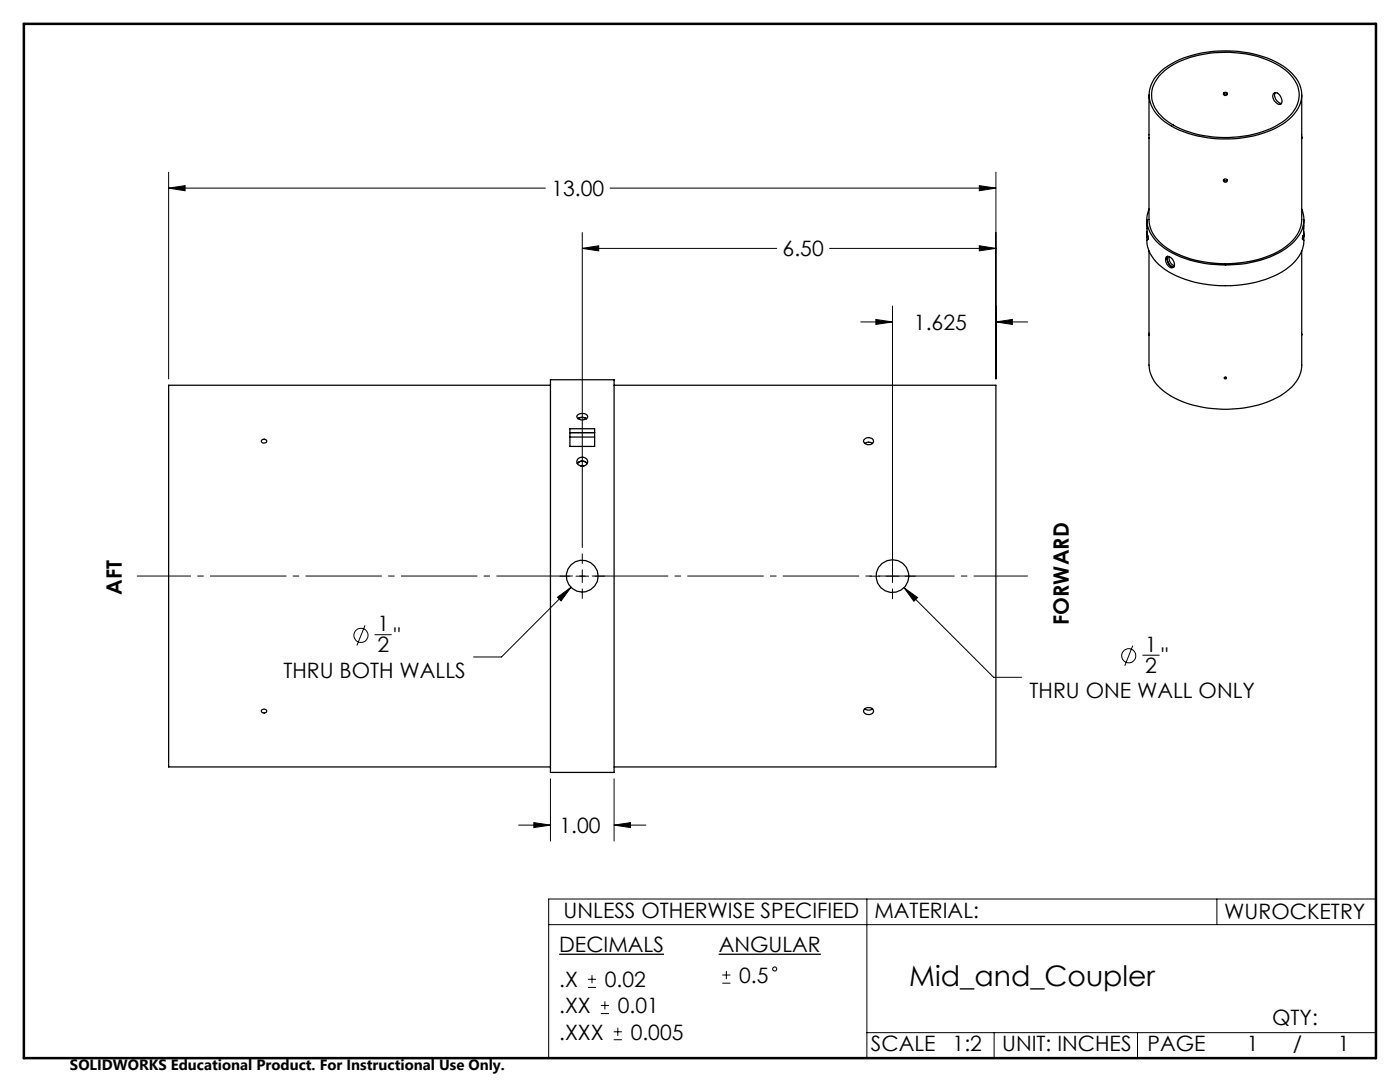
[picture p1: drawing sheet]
<svg xmlns="http://www.w3.org/2000/svg" width="279mm" height="216mm" viewBox="0 0 279 216" stroke-linecap="round" stroke-linejoin="round" font-family="sans-serif">
<g fill="none" stroke="#000" stroke-width=".25">
<path d="M229.3 18.9v24.9a7.3 7.3 0 0 0 4.1 6 23.6 23.6 0 0 0 22.3 0 7.6 7.6 0 0 0 4.1-6v-16.2M231.3 14.6a17.8 17.8 0 0 1 11.7-4.4 20.7 20.7 0 0 1 14.3 3.9 5.8 5.8 0 0 1 1.8 7.5 12.5 12.5 0 0 1-8 5.3 23.8 23.8 0 0 1-17.3-1.7 7.3 7.3 0 0 1-4.5-6.6l.5-1.7a5.7 5.7 0 0 1 1.5-2.3zM231.3 15.2a16.8 16.8 0 0 1 11.1-4.7 20.6 20.6 0 0 1 14.2 3.5 6 6 0 0 1 2.5 6.2 8.5 8.5 0 0 1-4.7 5.1 23.1 23.1 0 0 1-20.3-.4 7.1 7.1 0 0 1-4.3-6.3 6.4 6.4 0 0 1 1.5-3.4zM244.2 18.6a.44 .44 0 0 0 .7 0M254.1 18.7a1.04 1.04 0 0 1 1.6 .7 .95 .95 0 0 1-.3 1.4 1.65 1.65 0 0 1-1.3-2.1zM254.5 18.5a1.65 1.65 0 0 0 1.2 2.1M259.8 18.9v8.7v-.4M244.2 35.9a.44 .44 0 0 0 .7 0M228.9 43.8v3.5v-1.2M229.1 46.9v.9zM229.3 41.7a6 6 0 0 0 1.9 6.9 20.6 20.6 0 0 0 14.4 4.2 19.6 19.6 0 0 0 12.2-4.2 6 6 0 0 0 2-6.9M229.3 50.1v22.7a7.1 7.1 0 0 0 3.8 5.8 23.3 23.3 0 0 0 18 2.2 12.9 12.9 0 0 0 8-5.3l.5-1.1 .2-1.2v-6.4"/>
<path d="M232.8 51.2a1.47 1.47 0 0 1 1.4 2.1 1.04 1.04 0 0 1-1.5-.9l-.1-.6zM233.3 51.2v.3a1.74 1.74 0 0 0 1.1 1.6M234.2 53.3a1.62 1.62 0 0 1-1.2-2.1 1.61 1.61 0 0 0 1.3 2.1M259.8 50.1v16.8v-.3M260 47v.8zM260.2 46.1v1.2M260.2 43.8v4.2a7.1 7.1 0 0 1-3.6 5.8 24 24 0 0 1-18.2 2.5 13.7 13.7 0 0 1-8.5-5.2l-.6-1.1-.4-1.2v-2.1M109.9 75.8h12.7v78.3h-12.7zM109.9 76.9h-76.2v76.1h76.2M122.6 76.9h76.2v76.1h-76.2M244.4 75.3h.3M52.3 87.8a.49 .49 0 0 1 .6-.1 .49 .49 0 0 1 .2 .6 .49 .49 0 0 1-.7 .1 .49 .49 0 0 1-.1-.6z"/>
<path d="M113.7 85.5h5v3.6h-5zM113.7 86.3h5M113.7 87.2h5M115.2 82.9a1.49 1.49 0 0 1 2.1 .1 .92 .92 0 0 1-1.3 .8 .74 .74 0 0 1-.8-.9zM115.3 91.6a1.09 1.09 0 0 1 1.3-.3 1.09 1.09 0 0 1 .6 1.1 1.1 1.1 0 0 1-1.2 .6 1.1 1.1 0 0 1-.9-1.1zM115.3 83.5l.7-.2 1.1 .2M115.4 92.3l-.2 .2 .3-.3 .7-.2zM115.9 93h.7M116.2 92a.97 .97 0 0 1 1 .5l-.4-.4zM172.4 87.8a1.09 1.09 0 0 1 1.1-.5 1.09 1.09 0 0 1 .8 .8 1.1 1.1 0 0 1-1 .6 1.1 1.1 0 0 1-1-.7zM172.6 88.5l.5-.3 1 .3M52.3 141.6a.49 .49 0 0 1 .6-.1 .49 .49 0 0 1 .2 .6 .48 .48 0 0 1-.7 .2 .48 .48 0 0 1-.1-.7z"/>
<path d="M172.6 141.4a1.08 1.08 0 0 1 1.7 .6 1.09 1.09 0 0 1-1 .6 1.09 1.09 0 0 1-1-.7zM172.6 141.4a1.14 1.14 0 0 0 1.5 0"/>
<circle cx="244.6" cy="18.7" r=".36"/>
<circle cx="244.5" cy="36" r=".37"/>
<circle cx="244.5" cy="75.4" r=".2"/>
<circle cx="116.2" cy="115" r="3.2"/>
<circle cx="178.1" cy="115" r="3.3"/>
</g>
<g fill="none" stroke="#000" stroke-width=".2">
<path d="M33.7 37.5l3.2-.5v1.1zM33.7 34.4v41.2M33.7 37.5h75.1M121.7 37.5h77.1M195.4 37l3.4 .5-3.4 .6zM198.8 34.4v41.2M116.2 49.6l3.3-.6v1.1zM116.2 46.4v62.9M116.2 49.6h38.8M165.6 49.6h33.2M195.4 49l3.4 .6-3.4 .5zM171.8 64.2h6.3"/>
<path d="M174.8 63.7l3.3 .5-3.3 .5zM178.1 61.1v55.1M198.8 64.2l3.2-.5v1zM198.8 64.2h6.3M111.3 119.2l2.6-2-1.9 2.7zM111.8 115h1.9M113.9 117.2l-13.8 13.9h-5.6M114.9 115h2.6M116.2 110.5v1.9M116.2 113.7v2.5M116.2 117.5v1.9M118.7 115h2"/>
<path d="M173.6 115h2M176.8 115h2.6M178.1 117.5v2M180.4 117.3l2.7 1.9-.7 .8zM180.4 117.3l17.9 17.8h5.6M180.7 115h2M72.8 124.8l-1.6 4M74.8 126.6h3.3M226.1 128.8l-1.6 4.1M228.1 130.7h3.3M109.9 155.4v12.4M122.6 155.4v12.4"/>
<path d="M103.5 164.6h6.4M106.5 164.1l3.4 .5-3.4 .5zM122.6 164.6l3.2-.5v1zM122.6 164.6h6.3M173 179.4v31.7M242.9 179.4v5.1M274.6 179.4h-165.1v31.7M109.5 184.5h165.1M117.3 197h1.7M117.3 195.4h1.7M118.1 194.6v1.6M120.7 199.8v1.6"/>
<path d="M144.1 196.2h1.7M144.1 194.6h1.7M145 193.7v1.7M119.9 202.2h1.6M119.9 200.6h1.6M122.5 207.5h1.6M122.5 205.9h1.6M123.3 205.1v1.6M173 206.1h101.6M198.4 206.1v5M227 206.1v5"/>
<circle cx="72" cy="126.8" r="1.42"/>
<circle cx="225.3" cy="130.9" r="1.4"/>
<circle cx="154.6" cy="193.4" r=".41"/>
</g>
<path d="M111.6 190.4h20.9M143.4 190.4h20.4" fill="none" stroke="#000" stroke-width=".26"/>
<path d="M205.1 114.9h-177.8" fill="none" stroke="#000" stroke-width=".2" stroke-dasharray="15.2 1.3 1.3 1.3" stroke-dashoffset="4.4" stroke-linecap="butt"/>
<path d="M4.8 4.8h269.8v206.3h-269.8z" fill="none" stroke="#000" stroke-width=".5"/>
<path d="M198.8 64.2l3.2-.5v1zM174.8 63.7l3.3 .5-3.3 .5zM195.4 49l3.4 .6-3.4 .5zM116.2 49.6l3.3-.6v1.1zM180.4 117.3l2 2.7 .7-.8zM111.3 119.2l.7 .7 1.9-2.7zM195.4 37l3.4 .5-3.4 .6zM33.7 37.5l3.2-.5v1.1zM106.5 164.1l3.4 .5-3.4 .5zM122.6 164.6l3.2-.5v1z" fill="#000"/>
<text font-size="5.6" x="181.5" y="196.7">Mid_and_Coupler</text>
<g font-size="4.2">
<text x="110" y="39.1">13.00</text>
<text x="156.2" y="51.1">6.50</text>
<text x="182.4" y="65.8">1.625</text>
<text x="24.3" y="118.7" transform="rotate(-90 24.3 118.7)">AFT</text>
<text x="75.3" y="126">1</text>
<text x="213.3" y="124.7" transform="rotate(-90 213.3 124.7)">FORWARD</text>
<text x="75.3" y="130.2">2</text>
<text x="78.6" y="128.3">&quot;</text>
<text x="228.5" y="130.1">1</text>
<text x="56.5" y="135.2">THRU BOTH WALLS</text>
<text x="228.5" y="134.3">2</text>
<text x="231.8" y="132.4">&quot;</text>
<text x="205.5" y="139.3">THRU ONE WALL ONLY</text>
<text x="111.7" y="166.2">1.00</text>
<text x="112.5" y="183.3">UNLESS OTHERWISE SPECIFIED</text>
<text x="174.5" y="183.1">MATERIAL:</text>
<text x="244.3" y="183.3">WUROCKETRY</text>
<text x="111.6" y="190">DECIMALS</text>
<text x="143.4" y="190">ANGULAR</text>
<text x="111.6" y="197">.X</text>
<text x="120.7" y="197">0.02</text>
<text x="147.5" y="196.1">0.5</text>
<text x="111.6" y="202.2">.XX</text>
<text x="123.3" y="202.2">0.01</text>
<text x="111.6" y="207.5">.XXX</text>
<text x="125.9" y="207.5">0.005</text>
<text x="173.8" y="209.8">SCALE</text>
<text x="190.1" y="209.8">1:2</text>
<text x="200" y="209.8">UNIT: INCHES</text>
<text x="229" y="209.8">PAGE</text>
<text x="248.8" y="209.8">1</text>
<text x="253.9" y="204.5">QTY:</text>
<text x="258" y="209.8">/</text>
<text x="267" y="209.8">1</text>
</g>
<text font-size="3" x="14" y="213.5">SOLIDWORKS Educational Product. For Instructional Use Only.</text>
</svg>
